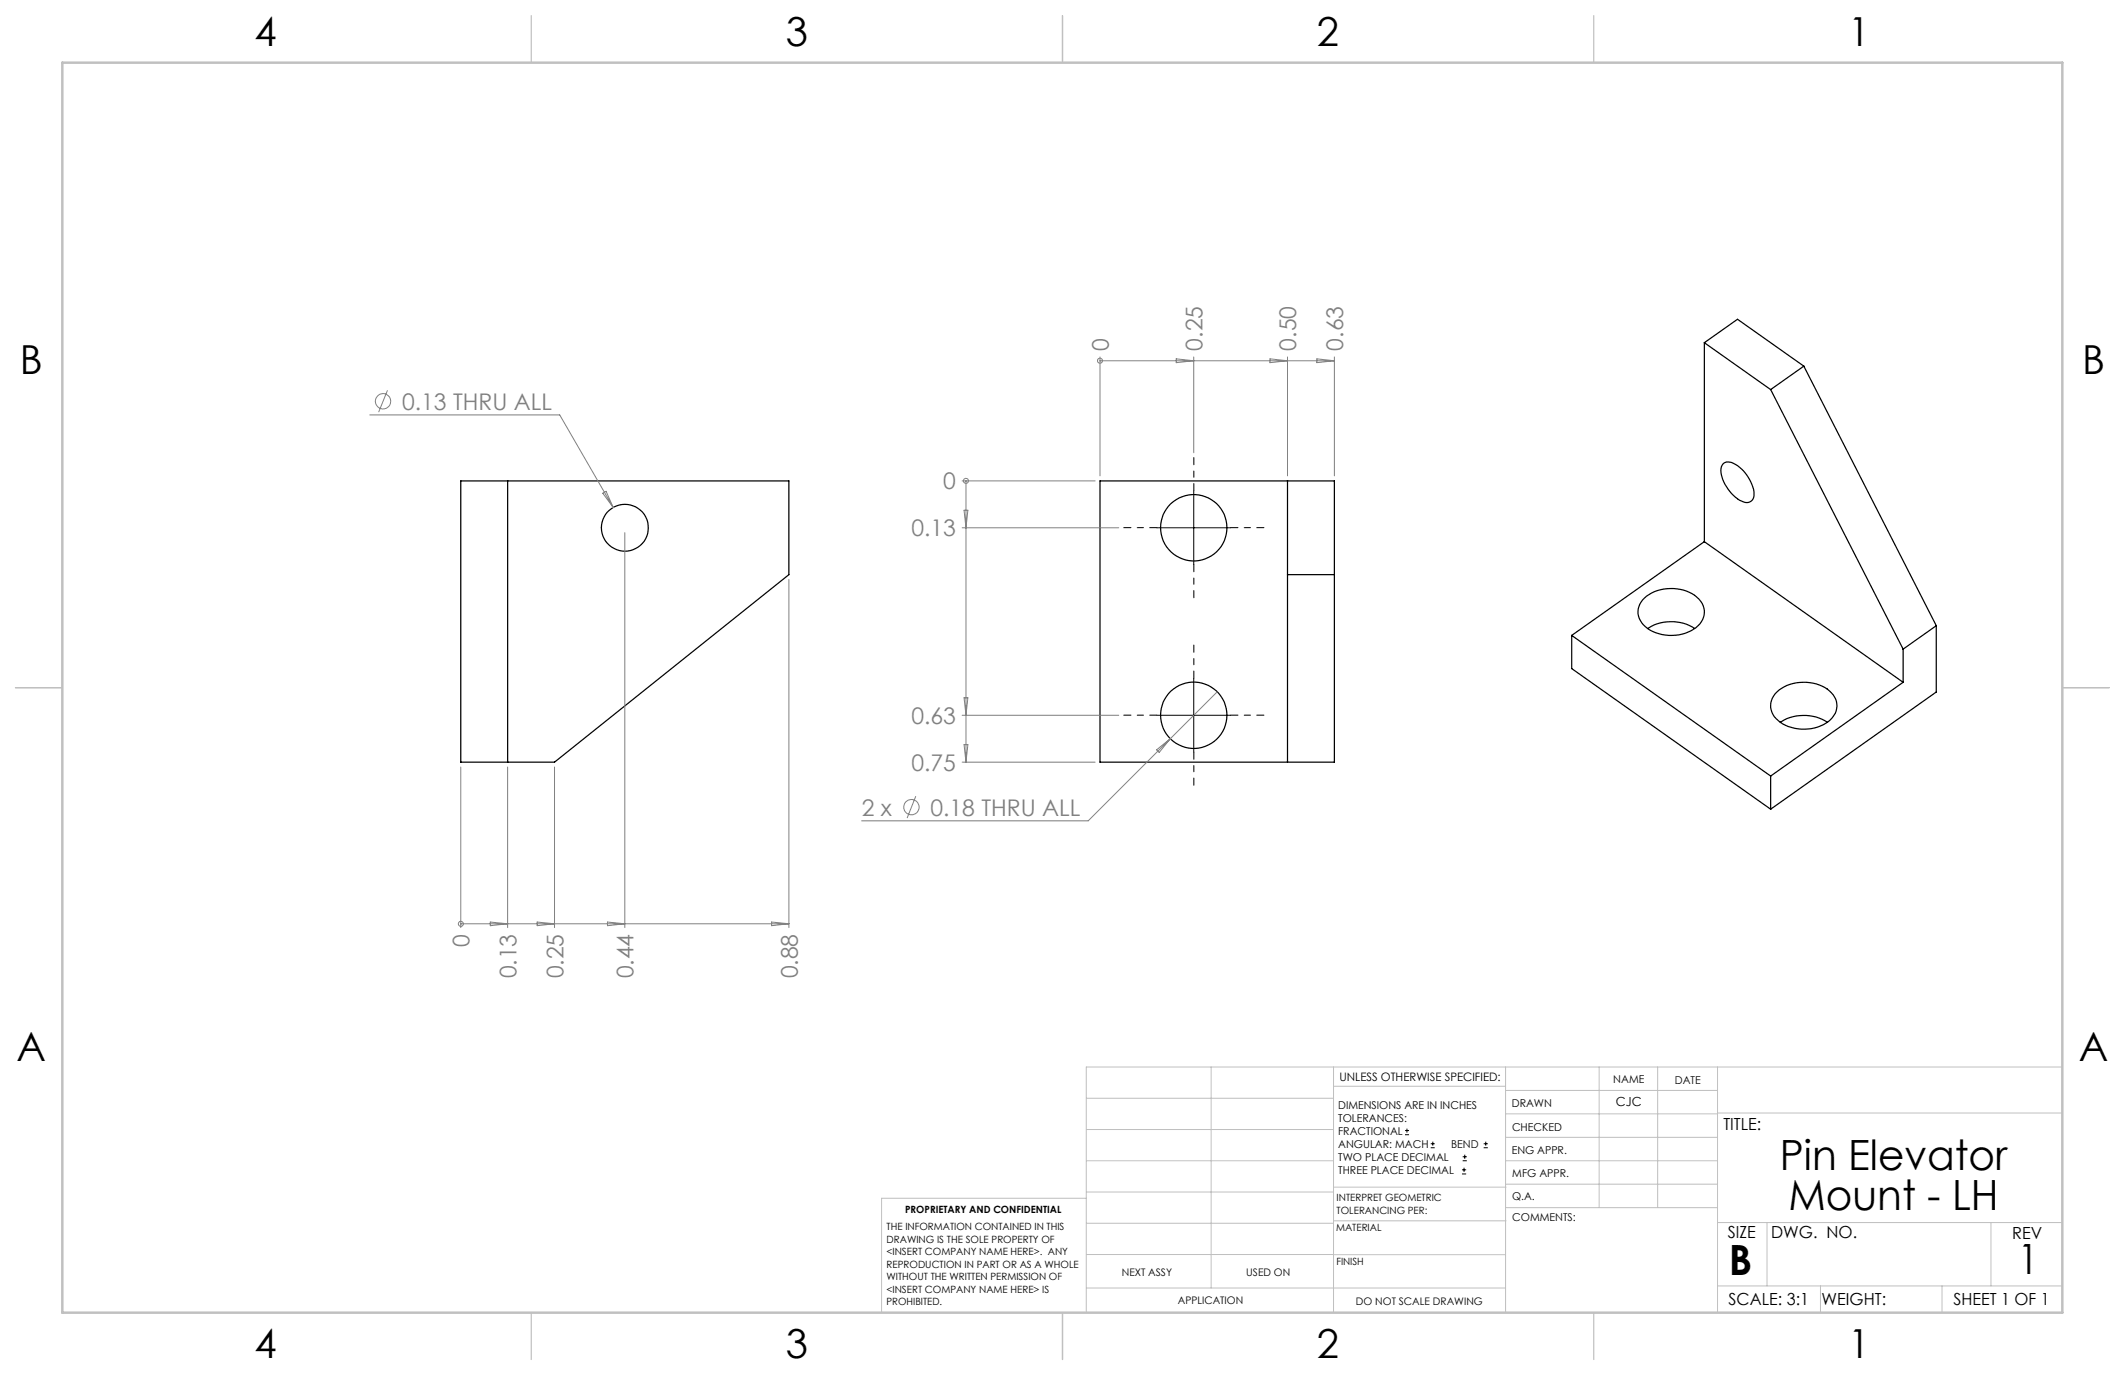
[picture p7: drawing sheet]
<svg xmlns="http://www.w3.org/2000/svg" width="432mm" height="279mm" viewBox="0 0 432 279" stroke-linecap="round" stroke-linejoin="round" font-family="sans-serif">
<g fill="none" stroke="#000" stroke-width=".25">
<path d="M346.3 69.6l13.5 9.6M346.3 69.6v40.5M346.3 69.6l6.8-4.7 13.4 9.5M359.8 79.2l26.9 52.7M366.5 74.4l-6.7 4.8M366.5 74.4l27 52.7M93.6 97.7h66.7v19.1l-47.6 38.1h-19.1zM103.2 97.7v57.2M223.5 97.7h47.6v57.2h-47.6zM261.6 97.7v57.2M350.1 94.3a1.96 1.96 0 0 1 2.5 .1 8 8 0 0 1 3.8 6.4 1.57 1.57 0 0 1-2.5 1 7.9 7.9 0 0 1-4.2-6.6zM261.6 116.8h9.5"/>
<path d="M346.3 110.1l40.4 28.5M346.3 110.1l-26.9 19M319.4 129.1l40.4 28.6M319.4 129.1v6.8l40.4 28.5M333.8 121.9a8.5 8.5 0 0 1 11.4-.2 3.8 3.8 0 0 1-1.1 6.2 8.6 8.6 0 0 1-10.2-.9 3.6 3.6 0 0 1-.1-5.1zM334.8 127.7a8.9 8.9 0 0 1 9.5 0M386.7 131.9v6.7M386.7 138.6l-26.9 19.1M393.5 127.1l-6.8 4.8M393.5 127.1v13.5l-33.7 23.8M359.8 157.7v6.7M360.7 141a8.4 8.4 0 0 1 11.4-.2 3.8 3.8 0 0 1-1 6.1 8.5 8.5 0 0 1-10.6-1.3 3.7 3.7 0 0 1 .2-4.6z"/>
<path d="M361.7 146.8a9 9 0 0 1 9.6 0"/>
<circle cx="127" cy="107.2" r="4.8"/>
<circle cx="242.6" cy="107.2" r="6.7"/>
<circle cx="242.6" cy="145.3" r="6.7"/>
</g>
<g fill="none" stroke="#808080" stroke-width=".2">
<path d="M78.7 79.3l-1.8 4.4M223.5 73.3h.1M223.5 72.5v24.2M223.5 73.3h47.6M239 72.9l3.6 .4-3.6 .4zM242.6 72.5v19.5M258.1 72.9l3.5 .4-3.5 .4zM261.6 72.5v24.2M267.6 72.9l3.5 .4-3.5 .4zM271.1 72.5v24.2M75.1 84.3h38.6l10.9 18.8M195.5 97.7h27"/>
<path d="M196.3 97.7v57.2M196.3 97.7h.1M122.5 100.2l.7-.4 1.4 3.3zM127 108.2v80.3M160.3 117.8v70.7M195.5 107.2h31.8M195.9 103.7h.8l-.4 3.5zM93.6 155.9v32.6M103.2 155.9v32.6M112.7 155.9v32.6M195.5 145.3h31.8M195.5 154.9h27"/>
<path d="M195.9 141.8h.8l-.4 3.5zM195.9 151.3h.8l-.4 3.6zM235 152.4l2.8-2.3-2.3 2.8zM247.3 140.6l-26.2 26.2h-46M186.1 161.8l-1.8 4.4M93.6 187.7h.1M93.6 187.7h66.7M99.6 187.4l3.6 .3-3.6 .4zM109.1 187.4l3.6 .3-3.6 .4zM123.4 187.4l3.6 .3-3.6 .4zM156.8 187.4l3.5 .3-3.5 .4z"/>
<circle cx="223.5" cy="73.3" r=".5"/>
<circle cx="77.8" cy="81.5" r="1.56"/>
<circle cx="196.3" cy="97.7" r=".5"/>
<circle cx="185.2" cy="164" r="1.56"/>
<circle cx="93.6" cy="187.7" r=".51"/>
</g>
<g fill="none" stroke="#000" stroke-width=".2">
<path d="M242.6 99.7v15M235.1 107.2h15M242.6 137.8v15M235.1 145.3h15M285.5 230.6h.8M285.5 229.7h.8M285.9 229.3v.9M290.7 233.2h.8M290.7 232.4h.8M291.1 232v.8M297.1 238.5h.8M297.1 237.7h.8"/>
<path d="M297.2 235.9h.9M297.2 235.1h.9M297.5 237.3v.8M297.6 234.6v.9M301.5 233.2h.8M301.5 232.4h.8M301.9 232v.8"/>
</g>
<path d="M242.6 99.7v-6.7M235.1 107.2h-6.8M242.6 114.7v6.8M250.1 107.2h6.7M242.6 137.8v-6.7M235.1 145.3h-6.8M242.6 152.8v6.8M250.1 145.3h6.7" fill="none" stroke="#000" stroke-width=".2" stroke-dasharray="15.2 1.3 1.3 1.3" stroke-dashoffset="13.8"/>
<g fill="none" stroke="#c0c0c0" stroke-width=".2">
<path d="M246.1 216.8v44.9M271 216.8v49.9M305.9 216.8v49.9M324.9 216.8v28.6M336.8 216.8v28.6M349 216.8v49.9M419.1 216.8h-198.4v49.9M220.7 235.9h50.3M220.7 229.5h50.3M220.7 223.2h50.3M271 220.7h34.9M305.9 231.1h43.1"/>
<path d="M305.9 226.3h43.1M305.9 221.6h43.1M305.9 235.9h43.1M349 226.2h70.1M220.7 248.6h50.3M220.7 242.2h50.3M220.7 254.9h50.3M220.7 243.5h-41.6v23.2M271 255h34.9M271 248.1h35M271 241.2h35M305.9 240.6h43.1"/>
<path d="M306 245.4h43M349 248.4h70.1M359.1 248.4v12.9M404.6 248.4v12.9M220.7 261.7h85.2M349 261.3h70.1M369.9 261.3v5.4M394.6 261.3v5.4"/>
</g>
<path d="M108 3.2v9.5M215.9 3.2v9.5M323.8 3.2v9.5M3.1 139.7h9.6M419.1 139.7h9.5M108 266.7v9.6M215.9 266.7v9.6M323.8 266.7v9.6" fill="none" stroke="#c0c0c0" stroke-width=".25"/>
<path d="M12.7 12.7h406.4v254h-406.4z" fill="none" stroke="#c0c0c0" stroke-width=".5"/>
<g font-size="8.5">
<text x="361.7" y="237.7">Pin Elevator</text>
<text x="363.4" y="245.8">Mount - LH</text>
<text x="351.3" y="259">B</text>
<text x="410" y="258.9">1</text>
</g>
<g font-size="8.1">
<text x="51.7" y="9.3">4</text>
<text x="159.7" y="9.3">3</text>
<text x="267.6" y="9.3">2</text>
<text x="375.6" y="9.3">1</text>
<text x="4" y="76">B</text>
<text x="423.1" y="76">B</text>
<text x="3.3" y="215.7">A</text>
<text x="422.4" y="215.7">A</text>
<text x="51.7" y="276">4</text>
<text x="159.7" y="276">3</text>
<text x="267.6" y="276">2</text>
<text x="375.6" y="276">1</text>
</g>
<g font-size="4.7" fill="#808080">
<text x="225.3" y="71.2" transform="rotate(-90 225.3 71.2)">0</text>
<text x="244.4" y="71.2" transform="rotate(-90 244.4 71.2)">0.25</text>
<text x="263.4" y="71.2" transform="rotate(-90 263.4 71.2)">0.50</text>
<text x="272.9" y="71.2" transform="rotate(-90 272.9 71.2)">0.63</text>
<text x="81.7" y="83.2">0.13 THRU ALL</text>
<text x="191.7" y="99.5">0</text>
<text x="185.2" y="109">0.13</text>
<text x="185.2" y="147.1">0.63</text>
<text x="185.2" y="156.6">0.75</text>
<text x="175.1" y="165.7">2 x</text>
<text x="189.1" y="165.7">0.18 THRU ALL</text>
<text x="95.4" y="192.3" transform="rotate(-90 95.4 192.3)">0</text>
<text x="105" y="198.8" transform="rotate(-90 105 198.8)">0.13</text>
<text x="114.5" y="198.8" transform="rotate(-90 114.5 198.8)">0.25</text>
<text x="128.8" y="198.8" transform="rotate(-90 128.8 198.8)">0.44</text>
<text x="162.1" y="198.8" transform="rotate(-90 162.1 198.8)">0.88</text>
</g>
<g font-size="3.4">
<text x="350.2" y="229.5">TITLE:</text>
<text x="351.1" y="251.6">SIZE</text>
<text x="359.9" y="251.6">DWG. NO.</text>
<text x="408.9" y="251.7">REV</text>
<text x="351.2" y="265.2">SCALE: 3:1</text>
<text x="370.1" y="265.3">WEIGHT:</text>
<text x="396.9" y="265.2">SHEET 1 OF 1</text>
</g>
<text font-size="2.5" x="328.4" y="224.8">CJC</text>
<text font-size="2.4" x="272.2" y="219.7">UNLESS OTHERWISE SPECIFIED:</text>
<g font-size="2.2">
<text x="327.8" y="220.1">NAME</text>
<text x="340.3" y="220.2">DATE</text>
<text x="271.9" y="225.3">DIMENSIONS ARE IN INCHES</text>
<text x="271.9" y="227.9">TOLERANCES:</text>
<text x="307.2" y="224.9">DRAWN</text>
<text x="271.9" y="230.6">FRACTIONAL</text>
<text x="271.9" y="233.2">ANGULAR: MACH</text>
<text x="294.9" y="233.2">BEND</text>
<text x="307.3" y="229.8">CHECKED</text>
<text x="271.9" y="235.9">TWO PLACE DECIMAL</text>
<text x="271.9" y="238.5">THREE PLACE DECIMAL</text>
<text x="307.2" y="234.5">ENG APPR.</text>
<text x="307.3" y="239.2">MFG APPR.</text>
<text x="307.3" y="243.9">Q.A.</text>
<text x="307.3" y="248.1">COMMENTS:</text>
</g>
<g font-size="2.1">
<text x="227.9" y="259.2">NEXT ASSY</text>
<text x="253.3" y="259.2">USED ON</text>
<text x="239.3" y="265">APPLICATION</text>
<text x="275.5" y="265.1">DO NOT SCALE DRAWING</text>
</g>
<g font-size="2">
<text x="271.6" y="244.1">INTERPRET GEOMETRIC</text>
<text x="180.2" y="250">THE INFORMATION CONTAINED IN THIS</text>
<text x="183.9" y="246.4">PROPRIETARY AND CONFIDENTIAL</text>
<text x="271.5" y="250.2">MATERIAL</text>
<text x="271.6" y="246.6">TOLERANCING PER:</text>
<text x="180.2" y="252.5">DRAWING IS THE SOLE PROPERTY OF</text>
<text x="180.2" y="255.1">&lt;INSERT COMPANY NAME HERE&gt;. ANY</text>
<text x="180.2" y="257.6">REPRODUCTION IN PART OR AS A WHOLE</text>
<text x="271.5" y="257">FINISH</text>
<text x="180.2" y="260.1">WITHOUT THE WRITTEN PERMISSION OF</text>
<text x="180.2" y="262.6">&lt;INSERT COMPANY NAME HERE&gt; IS</text>
<text x="180.2" y="265.2">PROHIBITED.</text>
</g>
</svg>
